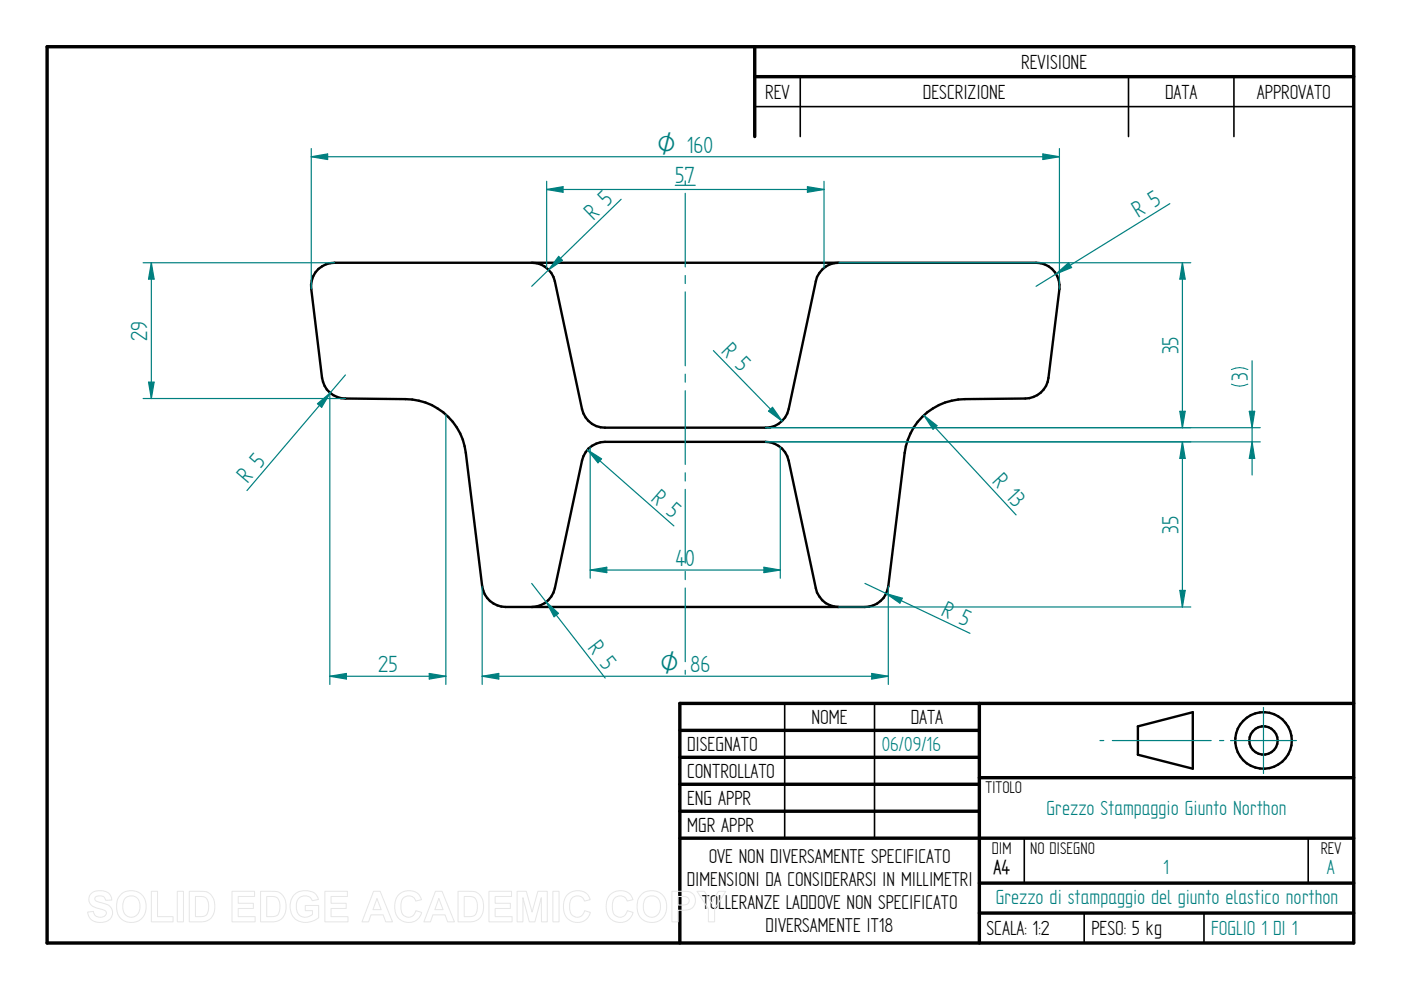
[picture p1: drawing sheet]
<svg xmlns="http://www.w3.org/2000/svg" width="297mm" height="210mm" viewBox="0 0 297 210" stroke-linecap="round" stroke-linejoin="round" font-family="sans-serif">
<g fill="none" stroke="#000" stroke-width=".72">
<path d="M10 9.9h277v190h-277zM160 9.9v19.1M160 16.3h127M144.1 154.9h63.5M207.6 149.1v50.8M287 149.1h-142.9v50.8M144.1 160.6h63.5M144.1 166.3h63.5M144.1 172h63.5M144.1 177.7h142.9M207.6 164.9h79.4M207.6 187.2h79.4"/>
<path d="M207.6 193.6h79.4"/>
</g>
<path d="M169.7 16.3v12.7M239.3 16.3v12.7M261.6 16.3v12.7M160 22.6h127M166.4 149.1v28.6M185.4 149.1v28.6M217.2 177.8v9.4M277.4 177.8v9.4M229.9 193.6v6.3M255.3 193.6v6.3" fill="none" stroke="#000" stroke-width=".34"/>
<g fill="none" stroke="#000" stroke-width=".51">
<path d="M67.5 57a5 5 0 0 1 3.4-1.3h148.8a5 5 0 0 1 4.9 5.6l-2.3 18.8a5 5 0 0 1-4.9 4.4l-12.8 .1a12.9 12.9 0 0 0-12.8 11.4l-3.5 28.3a5 5 0 0 1-4.9 4.4h-76.2a5 5 0 0 1-5-4.4l-3.4-28.3a13 13 0 0 0-12.8-11.4l-12.8-.1a5 5 0 0 1-4.9-4.4l-2.3-18.8a5.1 5.1 0 0 1 1.5-4.3zM112.7 55.7a5 5 0 0 1 4.9 3.9l5.8 27.1a4.9 4.9 0 0 0 4.9 4h34a5 5 0 0 0 4.9-4l5.8-27.1a4.9 4.9 0 0 1 4.8-3.9M112.7 128.7a5 5 0 0 0 4.9-4l5.8-27a4.9 4.9 0 0 1 4.9-4h34a5.1 5.1 0 0 1 4.9 4l5.8 27a4.9 4.9 0 0 0 4.8 4M241.3 154l11.6-3v12l-11.6-3z"/>
<circle cx="267.9" cy="157" r="3"/>
<circle cx="267.9" cy="157" r="6"/>
</g>
<g fill="none" stroke="#008080" stroke-width=".25">
<path d="M145.3 38.4v.8M145.3 41v15.6M145.3 58.4v1.7M73.2 79.5l-20.8 24.5M145.3 61.9v15.7M145.3 79.3v1.7M67.3 85.6l2.7-2.3-1.8 3.1zM145.3 82.8v15.7M145.3 100.2v1.8M145.3 103.8v15.6M145.3 121.2v1.7M145.3 124.7v15.6"/>
<path d="M145.3 142.1v.9M233.2 157h.8M235.8 157h21M258.6 157h.9M260.9 157h14M267.9 150v14"/>
</g>
<path d="M67.3 85.6l2.7-2.3-1.8 3.1z" fill="#008080"/>
<path d="M223.9 58.1l2.7-2.4 .6 1zM248 43.2l-28.3 17.5" fill="none" stroke="#008080" stroke-width=".25"/>
<path d="M223.9 58.1l2.7-2.4 .6 1z" fill="#008080"/>
<path d="M195.9 88.1l19.5 21.1M195.9 88.1l2.8 2.2-.9 .7z" fill="none" stroke="#008080" stroke-width=".25"/>
<path d="M195.9 88.1l2.8 2.2-.9 .7z" fill="#008080"/>
<path d="M183.4 123.7l22.3 10.6M187.9 125.9l3.4 .9-.5 1.1z" fill="none" stroke="#008080" stroke-width=".25"/>
<path d="M187.9 125.9l3.4 .9-.5 1.1z" fill="#008080"/>
<path d="M112.7 123.7l15.6 20.1M115.8 127.6l2.6 2.4-.9 .8z" fill="none" stroke="#008080" stroke-width=".25"/>
<path d="M115.8 127.6l2.6 2.4-.9 .8z" fill="#008080"/>
<path d="M124.5 95.4l18.4 16.1M124.5 95.4l3 1.9-.7 .8z" fill="none" stroke="#008080" stroke-width=".25"/>
<path d="M124.5 95.4l3 1.9-.7 .8z" fill="#008080"/>
<path d="M151.3 74.3l14.5 15M162.9 87.2l.9-.8 2 2.9z" fill="none" stroke="#008080" stroke-width=".25"/>
<path d="M162.9 87.2l.9-.8 2 2.9z" fill="#008080"/>
<path d="M118.4 54.4l.8 .8-2.9 2zM131.7 42.2l-19 18.5" fill="none" stroke="#008080" stroke-width=".25"/>
<path d="M118.4 54.4l.8 .8-2.9 2z" fill="#008080"/>
<path d="M66 31.5v29.8M221.1 32.6l3.5 .6-3.5 .6zM224.6 31.5v29.8" fill="none" stroke="#008080" stroke-width=".25"/>
<path d="M221.1 32.6l3.5 .6-3.5 .6z" fill="#008080"/>
<path d="M66 33.2l3.5-.6v1.2z" fill="none" stroke="#008080" stroke-width=".25"/>
<path d="M66 33.2l3.5-.6v1.2z" fill="#008080"/>
<path d="M66 33.2h158.6M177.8 55.7h74.7M162.3 90.7h90.2M250.1 87.2h1.2l-.6 3.5z" fill="none" stroke="#008080" stroke-width=".25"/>
<path d="M250.1 87.2h1.2l-.6 3.5z" fill="#008080"/>
<path d="M250.7 55.7l.6 3.5h-1.2z" fill="none" stroke="#008080" stroke-width=".25"/>
<path d="M250.7 55.7l.6 3.5h-1.2z" fill="#008080"/>
<path d="M250.7 55.7v35M162.3 93.7h90.2M250.7 93.7l.6 3.5h-1.2zM177.8 128.7h74.7" fill="none" stroke="#008080" stroke-width=".25"/>
<path d="M250.7 93.7l.6 3.5h-1.2z" fill="#008080"/>
<path d="M250.1 125.2h1.2l-.6 3.5z" fill="none" stroke="#008080" stroke-width=".25"/>
<path d="M250.1 125.2h1.2l-.6 3.5z" fill="#008080"/>
<path d="M162.3 90.7h104.9M162.3 93.7h104.9M250.7 93.7v35M264.9 87.2h1.1l-.5 3.5z" fill="none" stroke="#008080" stroke-width=".25"/>
<path d="M261.1 78.4a3.9 3.9 0 0 1 3.5 0M261.1 81.4a3.9 3.9 0 0 0 3.5 0" fill="none" stroke="#008080" stroke-width=".21"/>
<path d="M264.9 87.2h1.1l-.5 3.5z" fill="#008080"/>
<path d="M265.5 93.7l.5 3.5h-1.1z" fill="none" stroke="#008080" stroke-width=".25"/>
<path d="M265.5 93.7l.5 3.5h-1.1z" fill="#008080"/>
<path d="M30.3 55.7h40.6M32.1 55.7l.6 3.5h-1.2zM265.5 76.5v24.2M30.3 84.5h42.9" fill="none" stroke="#008080" stroke-width=".25"/>
<path d="M32.1 55.7l.6 3.5h-1.2z" fill="#008080"/>
<path d="M31.5 81h1.2l-.6 3.5z" fill="none" stroke="#008080" stroke-width=".25"/>
<path d="M31.5 81h1.2l-.6 3.5z" fill="#008080"/>
<path d="M32.1 55.7v28.8M102.2 124.3v20.8M188.3 124.3v20.8M102.2 143.4l3.5-.6v1.2z" fill="none" stroke="#008080" stroke-width=".25"/>
<path d="M102.2 143.4l3.5-.6v1.2z" fill="#008080"/>
<path d="M184.8 142.8l3.5 .6-3.5 .6z" fill="none" stroke="#008080" stroke-width=".25"/>
<path d="M184.8 142.8l3.5 .6-3.5 .6z" fill="#008080"/>
<path d="M115.9 38.4v18.4M143.2 39.3h4.2M174.7 38.4v18.4M115.9 40.2l3.5-.6v1.2zM102.2 143.4h86.1" fill="none" stroke="#008080" stroke-width=".25"/>
<path d="M115.9 40.2l3.5-.6v1.2z" fill="#008080"/>
<path d="M171.2 39.6l3.5 .6-3.5 .6z" fill="none" stroke="#008080" stroke-width=".25"/>
<path d="M171.2 39.6l3.5 .6-3.5 .6z" fill="#008080"/>
<path d="M115.9 40.2h58.8M125.1 94.8v27.8M165.4 94.8v27.8M162 120.3l3.4 .6-3.4 .5z" fill="none" stroke="#008080" stroke-width=".25"/>
<path d="M162 120.3l3.4 .6-3.4 .5z" fill="#008080"/>
<path d="M125.1 120.9l3.5-.6v1.1z" fill="none" stroke="#008080" stroke-width=".25"/>
<path d="M125.1 120.9l3.5-.6v1.1z" fill="#008080"/>
<path d="M69.9 83.2v61.9M94.5 87.9v57.2M125.1 120.9h40.3M69.9 143.4l3.5-.6v1.2z" fill="none" stroke="#008080" stroke-width=".25"/>
<path d="M69.9 143.4l3.5-.6v1.2z" fill="#008080"/>
<path d="M91 142.8l3.5 .6-3.5 .6z" fill="none" stroke="#008080" stroke-width=".25"/>
<path d="M91 142.8l3.5 .6-3.5 .6z" fill="#008080"/>
<path d="M69.9 143.4h24.6" fill="none" stroke="#008080" stroke-width=".25"/>
<g fill="none" stroke="#e6e6e6" stroke-width=".21">
<path d="M19.3 189.5a3.1 3.1 0 0 1 4 .2l.4 1.1-1.3 .1a1.28 1.28 0 0 0-1-1 1.28 1.28 0 0 0-1.3 .5v.4a5.6 5.6 0 0 0 2.5 1 1.98 1.98 0 0 1 1.2 2.3 1.98 1.98 0 0 1-2.2 1.5 2.48 2.48 0 0 1-3-2.2l1.2-.1a1.44 1.44 0 0 0 1.3 1.2 1.44 1.44 0 0 0 1.5-.9 1.18 1.18 0 0 0-1.4-.9 2.36 2.36 0 0 1-2.4-2l.1-.7zM25.8 189.5a3.3 3.3 0 0 1 3.9-.1 3.3 3.3 0 0 1 1.2 3.8 3.2 3.2 0 0 1-3.8 2.3 3.2 3.2 0 0 1-2.4-3.7 3 3 0 0 1 1.1-2.3zM26.5 190.5a1.87 1.87 0 0 1 2.2-.4 1.87 1.87 0 0 1 1 2.1 1.87 1.87 0 0 1-1.8 2.3 1.87 1.87 0 0 1-1.9-2.3l.1-.8zM32.1 189h1.3v5.4h3.3v1.1h-4.6zM37.6 189h1.3v6.5h-1.3zM40.1 189h2.4a2.79 2.79 0 0 1 3 3.3 2.79 2.79 0 0 1-2.9 3.2h-2.5zM41.4 190.1a2.64 2.64 0 0 1 2.5 .5 3.3 3.3 0 0 1-.3 3.5l-.8 .2-1.4 .1zM49.2 189h4.8v1.1h-3.5v1.4h3.2v1.1h-3.2v1.8h3.6v1.1h-4.9zM55.2 189h2.4a2.79 2.79 0 0 1 3.1 3.3 2.79 2.79 0 0 1-3 3.2h-2.5zM56.6 190.1a2.64 2.64 0 0 1 2.4 .5 3.3 3.3 0 0 1-.3 3.5l-.8 .2-1.3 .1zM62.3 189.8a3.6 3.6 0 0 1 4.6-.2l.6 1.1-1.3 .3a1.8 1.8 0 0 0-2.2-1 1.8 1.8 0 0 0-1.2 2.1 2.01 2.01 0 0 0 1.1 2.2 2.01 2.01 0 0 0 2.3-.4v-.8h-1.5v-1.1h2.9v2.6a3.8 3.8 0 0 1-5.5-.3 4 4 0 0 1 .2-4.5zM68.9 189h4.8v1.1h-3.5v1.4h3.2v1.1h-3.2v1.8h3.6v1.1h-4.9z"/>
<path d="M79.2 189h1.4l2.6 6.5h-1.4l-.6-1.5h-2.5l-.6 1.5h-1.4zM79.9 190.5l.9 2.4h-1.7zM84.5 189.7a2.87 2.87 0 0 1 4.9 1.1l-1.3 .3a1.6 1.6 0 0 0-1.8-1.1 1.6 1.6 0 0 0-1.3 1.7 2.19 2.19 0 0 0 1.3 2.7 1.55 1.55 0 0 0 1.9-1.3l1.2 .4a2.93 2.93 0 0 1-3.4 2 2.93 2.93 0 0 1-2.3-3.3v-.6a3.2 3.2 0 0 1 .8-1.9zM92.3 189h1.4l2.6 6.5h-1.4l-.5-1.5h-2.6l-.5 1.5h-1.4zM93 190.5l.9 2.4h-1.7zM97.1 189h2.4a2.79 2.79 0 0 1 3 3.3 2.79 2.79 0 0 1-2.9 3.2h-2.5zM98.4 190.1a2.64 2.64 0 0 1 2.4 .5 3.3 3.3 0 0 1-.2 3.5l-.9 .2-1.3 .1zM103.7 189h4.8v1.1h-3.5v1.4h3.2v1.1h-3.2v1.8h3.6v1.1h-4.9zM109.6 189h2l1.2 4.4 1.2-4.4h2v6.5h-1.2v-5.2l-1.4 5.2h-1.2l-1.3-5.2v5.2h-1.3zM117.2 189h1.3v6.5h-1.3zM120.3 189.7a2.87 2.87 0 0 1 4.8 1.1l-1.2 .3a1.6 1.6 0 0 0-1.9-1.1 1.6 1.6 0 0 0-1.2 1.7 2.19 2.19 0 0 0 1.3 2.7 1.55 1.55 0 0 0 1.8-1.3l1.3 .4a2.93 2.93 0 0 1-3.5 2 2.93 2.93 0 0 1-2.2-3.3v-.6a3.2 3.2 0 0 1 .8-1.9zM129.3 189.7a2.87 2.87 0 0 1 4.9 1.1l-1.2 .3a1.6 1.6 0 0 0-1.9-1.1 1.6 1.6 0 0 0-1.3 1.7 2.19 2.19 0 0 0 1.3 2.7 1.55 1.55 0 0 0 1.9-1.3l1.2 .4a2.93 2.93 0 0 1-3.4 2 2.93 2.93 0 0 1-2.3-3.3l.1-.6a3.2 3.2 0 0 1 .7-1.9z"/>
<path d="M136.2 189.5a3.3 3.3 0 0 1 3.9-.1 3.3 3.3 0 0 1 1.1 3.8 3.2 3.2 0 0 1-3.7 2.3 3.2 3.2 0 0 1-2.4-3.7 3 3 0 0 1 1.1-2.3zM136.9 190.5a1.87 1.87 0 0 1 2.2-.4 1.87 1.87 0 0 1 .9 2.1 1.87 1.87 0 0 1-1.8 2.3 1.87 1.87 0 0 1-1.8-2.3l.1-.8zM142.4 189h2.1a2.5 2.5 0 0 1 2.7 1 2.08 2.08 0 0 1-.1 2.2 2.08 2.08 0 0 1-2.1 .8h-1.2v2.5h-1.4zM143.8 190.1h.6a1.28 1.28 0 0 1 1.7 .9 1.22 1.22 0 0 1-1.6 .9h-.7zM147.8 189h1.5l1.6 2.5 1.4-2.5h1.6l-2.4 3.7v2.8h-1.3v-2.8z"/>
</g>
<g font-size="5.6" fill="#008080">
<text x="143.2" y="38.9">57</text>
<text x="125.8" y="46.8" transform="rotate(-44 125.8 46.8)">R 5</text>
<text x="241.3" y="46.3" transform="rotate(-32 241.3 46.3)">R 5</text>
<text x="31.2" y="72.3" transform="rotate(-90 31.2 72.3)">29</text>
<text x="152.7" y="74.6" transform="rotate(46 152.7 74.6)">R 5</text>
<text x="249.8" y="75.1" transform="rotate(-90 249.8 75.1)">35</text>
<text x="264.6" y="80.8" transform="rotate(-90 264.6 80.8)">3</text>
<text x="52.5" y="102.5" transform="rotate(-50 52.5 102.5)">R 5</text>
<text x="137.9" y="106" transform="rotate(41 137.9 106)">R 5</text>
<text x="210.2" y="102.2" transform="rotate(47 210.2 102.2)">R 13</text>
<text x="249.8" y="113.1" transform="rotate(-90 249.8 113.1)">35</text>
<text x="143.2" y="120">40</text>
<text x="199.3" y="130.3" transform="rotate(25 199.3 130.3)">R 5</text>
<text x="124.5" y="137.4" transform="rotate(52 124.5 137.4)">R 5</text>
<text x="80.2" y="142.5">25</text>
</g>
<g font-size="5.4" fill="#008080">
<text x="139.3" y="32.3">O 160</text>
<text x="140" y="142.5">O 86</text>
</g>
<g font-size="4.9">
<text x="216.5" y="14.6">REVISIONE</text>
<text x="162.2" y="20.9">REV</text>
<text x="195.7" y="20.9">DESCRIZIONE</text>
<text x="247" y="20.9">DATA</text>
<text x="266.5" y="20.9">APPROVATO</text>
<text x="172" y="153.5">NOME</text>
<text x="193.1" y="153.5">DATA</text>
<text x="145.7" y="159.2">DISEGNATO</text>
<text x="145.7" y="164.9">CONTROLLATO</text>
<text x="145.7" y="170.6">ENG APPR</text>
<text x="145.7" y="176.3">MGR APPR</text>
<text x="209.2" y="198.2">SCALA: 1:2</text>
<text x="231.4" y="198.2">PESO: 5 kg</text>
</g>
<g font-size="4.9" fill="#008080">
<text x="186.9" y="159.2">06/09/16</text>
<text x="221.9" y="172.8">Grezzo Stampaggio Giunto Northon</text>
<text x="246.6" y="185.3">1</text>
<text x="281.3" y="185.3">A</text>
<text x="211.1" y="191.7">Grezzo di stampaggio del giunto elastico northon</text>
<text x="256.8" y="198.3">FOGLIO 1 DI 1</text>
</g>
<g font-size="4.8">
<text x="150.3" y="182.9">OVE NON DIVERSAMENTE SPECIFICATO</text>
<text x="210.6" y="185.2">A4</text>
<text x="145.6" y="187.8">DIMENSIONI DA CONSIDERARSI IN MILLIMETRI</text>
<text x="148.8" y="192.7">TOLLERANZE LADDOVE NON SPECIFICATO</text>
<text x="162.3" y="197.6">DIVERSAMENTE IT18</text>
</g>
<g font-size="4.1">
<text x="208.9" y="168.1">TITOLO</text>
<text x="210.3" y="181">DIM</text>
<text x="218.4" y="181">NO DISEGNO</text>
<text x="280" y="181">REV</text>
</g>
</svg>
